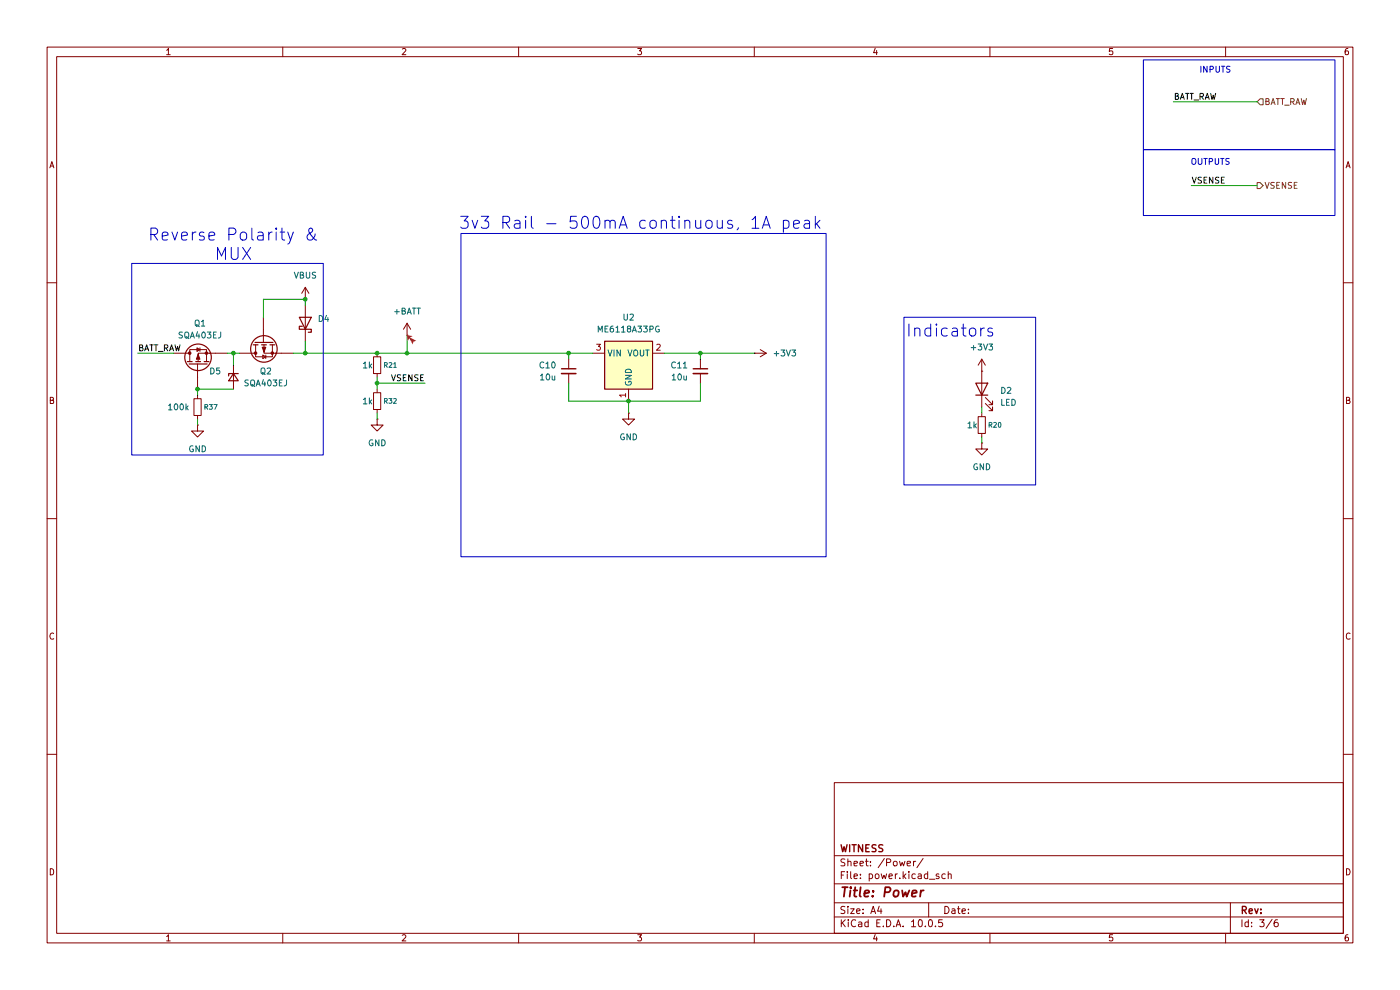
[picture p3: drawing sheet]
(kicad_sch
 (version 20260306)
 (generator "eeschema")
 (generator_version "10.0")
 (paper "A4")
 (title_block
  (title "Power")
  (company "WITNESS"))
 (lib_symbols
  (symbol "Device:C_Small"
   (pin_numbers (hide yes))
   (pin_names
    (offset 0.254) (hide yes)) (exclude_from_sim no) (in_bom yes) (on_board yes)
   (in_pos_files yes)
   (duplicate_pin_numbers_are_jumpers no)
   (property "Reference" "C" (at 0.254 1.778 0) (show_name no) (do_not_autoplace no) (effects (font (size 1.27 1.27)) (justify left)))
   (property "Value" "C_Small" (at 0.254 -2.032 0) (show_name no) (do_not_autoplace no) (effects (font (size 1.27 1.27)) (justify left)))
   (property "Footprint" "" (at 0 0 0) (show_name no) (do_not_autoplace no) (hide yes) (effects (font (size 1.27 1.27))))
   (property "Datasheet" "" (at 0 0 0) (show_name no) (do_not_autoplace no) (hide yes) (effects (font (size 1.27 1.27))))
   (property "Description" "Unpolarized capacitor, small symbol" (at 0 0 0) (show_name no) (do_not_autoplace no) (hide yes) (effects (font (size 1.27 1.27))))
   (symbol "C_Small_0_1"
    (polyline (pts (xy -1.524 0.508) (xy 1.524 0.508)) (stroke (width 0.3048) (type default)) (fill (type none)))
    (polyline (pts (xy -1.524 -0.508) (xy 1.524 -0.508)) (stroke (width 0.3302) (type default)) (fill (type none))))
   (symbol "C_Small_1_1"
    (pin passive line (at 0 2.54 270) (length 2.032) (name "" (effects (font (size 1.27 1.27)))) (number "1" (effects (font (size 1.27 1.27)))))
    (pin passive line (at 0 -2.54 90) (length 2.032) (name "" (effects (font (size 1.27 1.27)))) (number "2" (effects (font (size 1.27 1.27))))))
   (embedded_fonts no))
  (symbol "Device:D_Schottky"
   (pin_numbers (hide yes))
   (pin_names
    (offset 1.016) (hide yes)) (exclude_from_sim no) (in_bom yes) (on_board yes)
   (in_pos_files yes)
   (duplicate_pin_numbers_are_jumpers no)
   (property "Reference" "D" (at 0 2.54 0) (show_name no) (do_not_autoplace no) (effects (font (size 1.27 1.27))))
   (property "Value" "D_Schottky" (at 0 -2.54 0) (show_name no) (do_not_autoplace no) (effects (font (size 1.27 1.27))))
   (property "Footprint" "" (at 0 0 0) (show_name no) (do_not_autoplace no) (hide yes) (effects (font (size 1.27 1.27))))
   (property "Datasheet" "" (at 0 0 0) (show_name no) (do_not_autoplace no) (hide yes) (effects (font (size 1.27 1.27))))
   (property "Description" "Schottky diode" (at 0 0 0) (show_name no) (do_not_autoplace no) (hide yes) (effects (font (size 1.27 1.27))))
   (symbol "D_Schottky_0_1"
    (polyline (pts (xy -1.905 0.635) (xy -1.905 1.27) (xy -1.27 1.27) (xy -1.27 -1.27) (xy -0.635 -1.27) (xy -0.635 -0.635)) (stroke (width 0.254) (type default)) (fill (type none)))
    (polyline (pts (xy 1.27 1.27) (xy 1.27 -1.27) (xy -1.27 0) (xy 1.27 1.27)) (stroke (width 0.254) (type default)) (fill (type none)))
    (polyline (pts (xy 1.27 0) (xy -1.27 0)) (stroke (width 0) (type default)) (fill (type none))))
   (symbol "D_Schottky_1_1"
    (pin passive line (at -3.81 0 0) (length 2.54) (name "K" (effects (font (size 1.27 1.27)))) (number "1" (effects (font (size 1.27 1.27)))))
    (pin passive line (at 3.81 0 180) (length 2.54) (name "A" (effects (font (size 1.27 1.27)))) (number "2" (effects (font (size 1.27 1.27))))))
   (embedded_fonts no))
  (symbol "Device:D_Zener_Small"
   (pin_numbers (hide yes))
   (pin_names
    (offset 0.254) (hide yes)) (exclude_from_sim no) (in_bom yes) (on_board yes)
   (in_pos_files yes)
   (duplicate_pin_numbers_are_jumpers no)
   (property "Reference" "D" (at 0 2.286 0) (show_name no) (do_not_autoplace no) (effects (font (size 1.27 1.27))))
   (property "Value" "D_Zener_Small" (at 0 -2.286 0) (show_name no) (do_not_autoplace no) (effects (font (size 1.27 1.27))))
   (property "Footprint" "" (at 0 0 90) (show_name no) (do_not_autoplace no) (hide yes) (effects (font (size 1.27 1.27))))
   (property "Datasheet" "" (at 0 0 90) (show_name no) (do_not_autoplace no) (hide yes) (effects (font (size 1.27 1.27))))
   (property "Description" "Zener diode, small symbol" (at 0 0 0) (show_name no) (do_not_autoplace no) (hide yes) (effects (font (size 1.27 1.27))))
   (symbol "D_Zener_Small_0_1"
    (polyline (pts (xy -0.254 1.016) (xy -0.762 1.016) (xy -0.762 -1.016)) (stroke (width 0.254) (type default)) (fill (type none)))
    (polyline (pts (xy 0.762 1.016) (xy -0.762 0) (xy 0.762 -1.016) (xy 0.762 1.016)) (stroke (width 0.254) (type default)) (fill (type none)))
    (polyline (pts (xy 0.762 0) (xy -0.762 0)) (stroke (width 0) (type default)) (fill (type none))))
   (symbol "D_Zener_Small_1_1"
    (pin passive line (at -2.54 0 0) (length 1.778) (name "K" (effects (font (size 1.27 1.27)))) (number "1" (effects (font (size 1.27 1.27)))))
    (pin passive line (at 2.54 0 180) (length 1.778) (name "A" (effects (font (size 1.27 1.27)))) (number "2" (effects (font (size 1.27 1.27))))))
   (embedded_fonts no))
  (symbol "Device:LED"
   (pin_numbers (hide yes))
   (pin_names
    (offset 1.016) (hide yes)) (exclude_from_sim no) (in_bom yes) (on_board yes)
   (in_pos_files yes)
   (duplicate_pin_numbers_are_jumpers no)
   (property "Reference" "D" (at 0 2.54 0) (show_name no) (do_not_autoplace no) (effects (font (size 1.27 1.27))))
   (property "Value" "LED" (at 0 -2.54 0) (show_name no) (do_not_autoplace no) (effects (font (size 1.27 1.27))))
   (property "Footprint" "" (at 0 0 0) (show_name no) (do_not_autoplace no) (hide yes) (effects (font (size 1.27 1.27))))
   (property "Datasheet" "" (at 0 0 0) (show_name no) (do_not_autoplace no) (hide yes) (effects (font (size 1.27 1.27))))
   (property "Description" "Light emitting diode" (at 0 0 0) (show_name no) (do_not_autoplace no) (hide yes) (effects (font (size 1.27 1.27))))
   (property "Sim.Pins" "1=K 2=A" (at 0 0 0) (show_name no) (do_not_autoplace no) (hide yes) (effects (font (size 1.27 1.27))))
   (symbol "LED_0_1"
    (polyline (pts (xy -3.048 -0.762) (xy -4.572 -2.286) (xy -3.81 -2.286) (xy -4.572 -2.286) (xy -4.572 -1.524)) (stroke (width 0) (type default)) (fill (type none)))
    (polyline (pts (xy -1.778 -0.762) (xy -3.302 -2.286) (xy -2.54 -2.286) (xy -3.302 -2.286) (xy -3.302 -1.524)) (stroke (width 0) (type default)) (fill (type none)))
    (polyline (pts (xy -1.27 0) (xy 1.27 0)) (stroke (width 0) (type default)) (fill (type none)))
    (polyline (pts (xy -1.27 -1.27) (xy -1.27 1.27)) (stroke (width 0.254) (type default)) (fill (type none)))
    (polyline (pts (xy 1.27 -1.27) (xy 1.27 1.27) (xy -1.27 0) (xy 1.27 -1.27)) (stroke (width 0.254) (type default)) (fill (type none))))
   (symbol "LED_1_1"
    (pin passive line (at -3.81 0 0) (length 2.54) (name "K" (effects (font (size 1.27 1.27)))) (number "1" (effects (font (size 1.27 1.27)))))
    (pin passive line (at 3.81 0 180) (length 2.54) (name "A" (effects (font (size 1.27 1.27)))) (number "2" (effects (font (size 1.27 1.27))))))
   (embedded_fonts no))
  (symbol "Device:R_Small"
   (pin_numbers (hide yes))
   (pin_names
    (offset 0.254) (hide yes)) (exclude_from_sim no) (in_bom yes) (on_board yes)
   (in_pos_files yes)
   (duplicate_pin_numbers_are_jumpers no)
   (property "Reference" "R" (at 0 0 90) (show_name no) (do_not_autoplace no) (effects (font (size 1.016 1.016))))
   (property "Value" "R_Small" (at 1.778 0 90) (show_name no) (do_not_autoplace no) (effects (font (size 1.27 1.27))))
   (property "Footprint" "" (at 0 0 0) (show_name no) (do_not_autoplace no) (hide yes) (effects (font (size 1.27 1.27))))
   (property "Datasheet" "" (at 0 0 0) (show_name no) (do_not_autoplace no) (hide yes) (effects (font (size 1.27 1.27))))
   (property "Description" "Resistor, small symbol" (at 0 0 0) (show_name no) (do_not_autoplace no) (hide yes) (effects (font (size 1.27 1.27))))
   (symbol "R_Small_0_1"
    (rectangle (start -0.762 1.778) (end 0.762 -1.778) (stroke (width 0.2032) (type default)) (fill (type none))))
   (symbol "R_Small_1_1"
    (pin passive line (at 0 2.54 270) (length 0.762) (name "" (effects (font (size 1.27 1.27)))) (number "1" (effects (font (size 1.27 1.27)))))
    (pin passive line (at 0 -2.54 90) (length 0.762) (name "" (effects (font (size 1.27 1.27)))) (number "2" (effects (font (size 1.27 1.27))))))
   (embedded_fonts no))
  (symbol "Witness:ME6118A33B3G" (exclude_from_sim no) (in_bom yes) (on_board yes)
   (in_pos_files yes)
   (duplicate_pin_numbers_are_jumpers no)
   (property "Reference" "U" (at -4.572 6.35 0) (show_name no) (do_not_autoplace no) (effects (font (size 1.27 1.27))))
   (property "Value" "ME6118A33PG" (at 10.16 8.636 0) (show_name no) (do_not_autoplace no) (effects (font (size 1.27 1.27))))
   (property "Footprint" "Package_TO_SOT_SMD:SOT-89-3" (at -0.508 -13.462 0) (show_name no) (do_not_autoplace no) (hide yes) (effects (font (size 1.27 1.27))))
   (property "Datasheet" "https://www.lcsc.com/datasheet/lcsc_datasheet_2304140030_MICRONE-Nanjing-Micro-One-Elec-ME6211C33R5G_C235316.pdf" (at 0.254 -17.018 0) (show_name no) (do_not_autoplace no) (hide yes) (effects (font (size 1.27 1.27))))
   (property "Description" "500mA low dropout linear regulator, shutdown pin, 6.5V max input voltage, 3.3V fixed positive output, SOT-23-5" (at 1.778 -15.24 0) (show_name no) (do_not_autoplace no) (hide yes) (effects (font (size 1.27 1.27))))
   (symbol "ME6118A33B3G_1_1"
    (rectangle (start -5.08 5.08) (end 5.08 -5.08) (stroke (width 0.254) (type default)) (fill (type background)))
    (pin power_in line (at 0 -7.62 90) (length 2.54) (name "GND" (effects (font (size 1.27 1.27)))) (number "1" (effects (font (size 1.27 1.27)))))
    (pin power_in line (at 7.62 2.54 180) (length 2.54) (name "VOUT" (effects (font (size 1.27 1.27)))) (number "2" (effects (font (size 1.27 1.27)))))
    (pin input line (at -7.62 2.54 0) (length 2.54) (name "VIN" (effects (font (size 1.27 1.27)))) (number "3" (effects (font (size 1.27 1.27))))))
   (embedded_fonts no))
  (symbol "Witness:SQA403EJ"
   (pin_numbers (hide yes))
   (pin_names
    (offset 0) (hide yes)) (exclude_from_sim no) (in_bom yes) (on_board yes)
   (in_pos_files yes)
   (duplicate_pin_numbers_are_jumpers no)
   (property "Reference" "Q" (at 5.08 1.27 0) (show_name no) (do_not_autoplace no) (effects (font (size 1.27 1.27)) (justify left)))
   (property "Value" "SQA403EJ" (at 5.08 -1.27 0) (show_name no) (do_not_autoplace no) (effects (font (size 1.27 1.27)) (justify left)))
   (property "Footprint" "Package_TO_SOT_SMD:Vishay_PowerPAK_SC70-6L_Single" (at 5.08 2.54 0) (show_name no) (do_not_autoplace no) (hide yes) (effects (font (size 1.27 1.27))))
   (property "Datasheet" "https://www.vishay.com/docs/76242/sqa403ej.pdf" (at 0 0 0) (show_name no) (do_not_autoplace no) (hide yes) (effects (font (size 1.27 1.27))))
   (property "Description" "N-MOSFET transistor" (at 16.51 7.62 0) (show_name no) (do_not_autoplace no) (hide yes) (effects (font (size 1.27 1.27))))
   (symbol "SQA403EJ_0_1"
    (polyline (pts (xy 0.254 1.778) (xy 0.254 -2.032)) (stroke (width 0.254) (type default)) (fill (type none)))
    (polyline (pts (xy 0.254 0) (xy -2.54 0)) (stroke (width 0) (type default)) (fill (type none)))
    (polyline (pts (xy 0.762 2.159) (xy 0.762 1.143)) (stroke (width 0.254) (type default)) (fill (type none)))
    (polyline (pts (xy 0.762 1.651) (xy 3.302 1.651) (xy 3.302 -1.905) (xy 0.762 -1.905)) (stroke (width 0) (type default)) (fill (type none)))
    (polyline (pts (xy 0.762 0.381) (xy 0.762 -0.635)) (stroke (width 0.254) (type default)) (fill (type none)))
    (polyline (pts (xy 0.762 -1.397) (xy 0.762 -2.413)) (stroke (width 0.254) (type default)) (fill (type none)))
    (circle (center 1.651 -0.127) (radius 2.794) (stroke (width 0.254) (type default)) (fill (type none)))
    (polyline (pts (xy 2.286 -0.127) (xy 1.27 0.254) (xy 1.27 -0.508) (xy 2.286 -0.127)) (stroke (width 0) (type default)) (fill (type outline)))
    (polyline (pts (xy 2.54 2.413) (xy 2.54 1.651)) (stroke (width 0) (type default)) (fill (type none)))
    (circle (center 2.54 1.651) (radius 0.254) (stroke (width 0) (type default)) (fill (type outline)))
    (circle (center 2.54 -1.905) (radius 0.254) (stroke (width 0) (type default)) (fill (type outline)))
    (polyline (pts (xy 2.54 -2.54) (xy 2.54 -3.81)) (stroke (width 0) (type default)) (fill (type none)))
    (polyline (pts (xy 2.54 -2.667) (xy 2.54 -0.127) (xy 0.762 -0.127)) (stroke (width 0) (type default)) (fill (type none)))
    (polyline (pts (xy 2.921 -0.508) (xy 3.683 -0.508)) (stroke (width 0) (type default)) (fill (type none)))
    (polyline (pts (xy 3.302 -0.508) (xy 2.921 0.127) (xy 3.683 0.127) (xy 3.302 -0.508)) (stroke (width 0) (type default)) (fill (type none))))
   (symbol "SQA403EJ_1_1"
    (pin input line (at 2.54 5.08 270) (length 2.54) (name "D" (effects (font (size 1.27 1.27)))) (number "1" (effects (font (size 1.27 1.27)))))
    (pin input line (at -5.08 0 0) (length 2.54) (name "G" (effects (font (size 1.27 1.27)))) (number "3" (effects (font (size 1.27 1.27)))))
    (pin output line (at 2.54 -6.35 90) (length 2.54) (name "S" (effects (font (size 1.27 1.27)))) (number "4" (effects (font (size 1.27 1.27))))))
   (embedded_fonts no))
  (symbol "power:+3V3"
   (power global)
   (pin_numbers (hide yes))
   (pin_names
    (offset 0) (hide yes)) (exclude_from_sim no) (in_bom yes) (on_board yes)
   (in_pos_files yes)
   (duplicate_pin_numbers_are_jumpers no)
   (property "Reference" "#PWR" (at 0 -3.81 0) (show_name no) (do_not_autoplace no) (hide yes) (effects (font (size 1.27 1.27))))
   (property "Value" "+3V3" (at 0 3.556 0) (show_name no) (do_not_autoplace no) (effects (font (size 1.27 1.27))))
   (property "Footprint" "" (at 0 0 0) (show_name no) (do_not_autoplace no) (hide yes) (effects (font (size 1.27 1.27))))
   (property "Datasheet" "" (at 0 0 0) (show_name no) (do_not_autoplace no) (hide yes) (effects (font (size 1.27 1.27))))
   (property "Description" "Power symbol creates a global label with name \"+3V3\"" (at 0 0 0) (show_name no) (do_not_autoplace no) (hide yes) (effects (font (size 1.27 1.27))))
   (symbol "+3V3_0_1"
    (polyline (pts (xy -0.762 1.27) (xy 0 2.54)) (stroke (width 0) (type default)) (fill (type none)))
    (polyline (pts (xy 0 2.54) (xy 0.762 1.27)) (stroke (width 0) (type default)) (fill (type none)))
    (polyline (pts (xy 0 0) (xy 0 2.54)) (stroke (width 0) (type default)) (fill (type none))))
   (symbol "+3V3_1_1"
    (pin power_in line (at 0 0 90) (length 0) (name "" (effects (font (size 1.27 1.27)))) (number "1" (effects (font (size 1.27 1.27))))))
   (embedded_fonts no))
  (symbol "power:+BATT"
   (power global)
   (pin_numbers (hide yes))
   (pin_names
    (offset 0) (hide yes)) (exclude_from_sim no) (in_bom yes) (on_board yes)
   (in_pos_files yes)
   (duplicate_pin_numbers_are_jumpers no)
   (property "Reference" "#PWR" (at 0 -3.81 0) (show_name no) (do_not_autoplace no) (hide yes) (effects (font (size 1.27 1.27))))
   (property "Value" "+BATT" (at 0 3.556 0) (show_name no) (do_not_autoplace no) (effects (font (size 1.27 1.27))))
   (property "Footprint" "" (at 0 0 0) (show_name no) (do_not_autoplace no) (hide yes) (effects (font (size 1.27 1.27))))
   (property "Datasheet" "" (at 0 0 0) (show_name no) (do_not_autoplace no) (hide yes) (effects (font (size 1.27 1.27))))
   (property "Description" "Power symbol creates a global label with name \"+BATT\"" (at 0 0 0) (show_name no) (do_not_autoplace no) (hide yes) (effects (font (size 1.27 1.27))))
   (symbol "+BATT_0_1"
    (polyline (pts (xy -0.762 1.27) (xy 0 2.54)) (stroke (width 0) (type default)) (fill (type none)))
    (polyline (pts (xy 0 2.54) (xy 0.762 1.27)) (stroke (width 0) (type default)) (fill (type none)))
    (polyline (pts (xy 0 0) (xy 0 2.54)) (stroke (width 0) (type default)) (fill (type none))))
   (symbol "+BATT_1_1"
    (pin power_in line (at 0 0 90) (length 0) (name "" (effects (font (size 1.27 1.27)))) (number "1" (effects (font (size 1.27 1.27))))))
   (embedded_fonts no))
  (symbol "power:GND"
   (power global)
   (pin_numbers (hide yes))
   (pin_names
    (offset 0) (hide yes)) (exclude_from_sim no) (in_bom yes) (on_board yes)
   (in_pos_files yes)
   (duplicate_pin_numbers_are_jumpers no)
   (property "Reference" "#PWR" (at 0 -6.35 0) (show_name no) (do_not_autoplace no) (hide yes) (effects (font (size 1.27 1.27))))
   (property "Value" "GND" (at 0 -3.81 0) (show_name no) (do_not_autoplace no) (effects (font (size 1.27 1.27))))
   (property "Footprint" "" (at 0 0 0) (show_name no) (do_not_autoplace no) (hide yes) (effects (font (size 1.27 1.27))))
   (property "Datasheet" "" (at 0 0 0) (show_name no) (do_not_autoplace no) (hide yes) (effects (font (size 1.27 1.27))))
   (property "Description" "Power symbol creates a global label with name \"GND\" , ground" (at 0 0 0) (show_name no) (do_not_autoplace no) (hide yes) (effects (font (size 1.27 1.27))))
   (symbol "GND_0_1"
    (polyline (pts (xy 0 0) (xy 0 -1.27) (xy 1.27 -1.27) (xy 0 -2.54) (xy -1.27 -1.27) (xy 0 -1.27)) (stroke (width 0) (type default)) (fill (type none))))
   (symbol "GND_1_1"
    (pin power_in line (at 0 0 270) (length 0) (name "" (effects (font (size 1.27 1.27)))) (number "1" (effects (font (size 1.27 1.27))))))
   (embedded_fonts no))
  (symbol "power:VBUS"
   (power global)
   (pin_numbers (hide yes))
   (pin_names
    (offset 0) (hide yes)) (exclude_from_sim no) (in_bom yes) (on_board yes)
   (in_pos_files yes)
   (duplicate_pin_numbers_are_jumpers no)
   (property "Reference" "#PWR" (at 0 -3.81 0) (show_name no) (do_not_autoplace no) (hide yes) (effects (font (size 1.27 1.27))))
   (property "Value" "VBUS" (at 0 3.556 0) (show_name no) (do_not_autoplace no) (effects (font (size 1.27 1.27))))
   (property "Footprint" "" (at 0 0 0) (show_name no) (do_not_autoplace no) (hide yes) (effects (font (size 1.27 1.27))))
   (property "Datasheet" "" (at 0 0 0) (show_name no) (do_not_autoplace no) (hide yes) (effects (font (size 1.27 1.27))))
   (property "Description" "Power symbol creates a global label with name \"VBUS\"" (at 0 0 0) (show_name no) (do_not_autoplace no) (hide yes) (effects (font (size 1.27 1.27))))
   (symbol "VBUS_0_1"
    (polyline (pts (xy -0.762 1.27) (xy 0 2.54)) (stroke (width 0) (type default)) (fill (type none)))
    (polyline (pts (xy 0 2.54) (xy 0.762 1.27)) (stroke (width 0) (type default)) (fill (type none)))
    (polyline (pts (xy 0 0) (xy 0 2.54)) (stroke (width 0) (type default)) (fill (type none))))
   (symbol "VBUS_1_1"
    (pin power_in line (at 0 0 90) (length 0) (name "" (effects (font (size 1.27 1.27)))) (number "1" (effects (font (size 1.27 1.27))))))
   (embedded_fonts no)))
 (rectangle
  (start 191.77 67.31)
  (end 219.71 102.87)
  (stroke (width 0) (type default))
  (fill (type none)))
 (rectangle
  (start 97.79 49.53)
  (end 175.26 118.11)
  (stroke (width 0) (type default))
  (fill (type none)))
 (rectangle
  (start 27.94 55.88)
  (end 68.58 96.52)
  (stroke (width 0) (type default))
  (fill (type none)))
 (rectangle
  (start 242.57 31.75)
  (end 283.21 45.72)
  (stroke (width 0) (type default))
  (fill (type none)))
 (rectangle
  (start 242.57 12.7)
  (end 283.21 31.75)
  (stroke (width 0) (type default))
  (fill (type none)))
 (text "Indicators"
  (exclude_from_sim no)
  (at 201.6745 70.3588 0)
  (effects (font (size 2.54 2.54))))
 (text "OUTPUTS"
  (exclude_from_sim no)
  (at 256.794 34.544 0)
  (effects (font (size 1.27 1.27))))
 (text "INPUTS"
  (exclude_from_sim no)
  (at 257.81 14.986 0)
  (effects (font (size 1.27 1.27))))
 (text "Reverse Polarity &\nMUX"
  (exclude_from_sim no)
  (at 49.53 52.07 0)
  (effects (font (size 2.54 2.54))))
 (text "3v3 Rail - 500mA continuous, 1A peak"
  (exclude_from_sim no)
  (at 135.89 47.498 0)
  (effects (font (size 2.54 2.54))))
 (junction
  (at 120.65 74.93)
  (diameter 0)
  (color 0 0 0 0))
 (junction
  (at 80.01 74.93)
  (diameter 0)
  (color 0 0 0 0))
 (junction
  (at 86.36 74.93)
  (diameter 0)
  (color 0 0 0 0))
 (junction
  (at 49.53 74.93)
  (diameter 0)
  (color 0 0 0 0))
 (junction
  (at 64.77 74.93)
  (diameter 0)
  (color 0 0 0 0))
 (junction
  (at 64.77 63.5)
  (diameter 0)
  (color 0 0 0 0))
 (junction
  (at 41.91 82.55)
  (diameter 0)
  (color 0 0 0 0))
 (junction
  (at 80.01 81.28)
  (diameter 0)
  (color 0 0 0 0))
 (junction
  (at 148.59 74.93)
  (diameter 0)
  (color 0 0 0 0))
 (junction
  (at 133.35 85.09)
  (diameter 0)
  (color 0 0 0 0))
 (wire
  (pts (xy 80.01 80.01) (xy 80.01 81.28))
  (stroke (width 0) (type default)))
 (wire
  (pts (xy 120.65 81.28) (xy 120.65 85.09))
  (stroke (width 0) (type default)))
 (wire
  (pts (xy 80.01 81.28) (xy 80.01 82.55))
  (stroke (width 0) (type default)))
 (wire
  (pts (xy 29.21 74.93) (xy 36.83 74.93))
  (stroke (width 0) (type default)))
 (wire
  (pts (xy 248.92 21.59) (xy 266.7 21.59))
  (stroke (width 0) (type default)))
 (wire
  (pts (xy 64.77 74.93) (xy 80.01 74.93))
  (stroke (width 0) (type default)))
 (wire
  (pts (xy 208.28 92.71) (xy 208.28 93.98))
  (stroke (width 0) (type default)))
 (wire
  (pts (xy 120.65 76.2) (xy 120.65 74.93))
  (stroke (width 0) (type default)))
 (wire
  (pts (xy 48.26 74.93) (xy 49.53 74.93))
  (stroke (width 0) (type default)))
 (wire
  (pts (xy 41.91 82.55) (xy 41.91 83.82))
  (stroke (width 0) (type default)))
 (wire
  (pts (xy 80.01 74.93) (xy 86.36 74.93))
  (stroke (width 0) (type default)))
 (wire
  (pts (xy 148.59 76.2) (xy 148.59 74.93))
  (stroke (width 0) (type default)))
 (wire
  (pts (xy 148.59 81.28) (xy 148.59 85.09))
  (stroke (width 0) (type default)))
 (wire
  (pts (xy 120.65 85.09) (xy 133.35 85.09))
  (stroke (width 0) (type default)))
 (wire
  (pts (xy 86.36 74.93) (xy 120.65 74.93))
  (stroke (width 0) (type default)))
 (wire
  (pts (xy 80.01 81.28) (xy 90.17 81.28))
  (stroke (width 0) (type default)))
 (wire
  (pts (xy 120.65 74.93) (xy 125.73 74.93))
  (stroke (width 0) (type default)))
 (wire
  (pts (xy 64.77 63.5) (xy 64.77 64.77))
  (stroke (width 0) (type default)))
 (wire
  (pts (xy 252.73 39.37) (xy 266.7 39.37))
  (stroke (width 0) (type default)))
 (wire
  (pts (xy 64.77 63.5) (xy 55.88 63.5))
  (stroke (width 0) (type default)))
 (wire
  (pts (xy 80.01 87.63) (xy 80.01 88.9))
  (stroke (width 0) (type default)))
 (wire
  (pts (xy 41.91 88.9) (xy 41.91 90.17))
  (stroke (width 0) (type default)))
 (wire
  (pts (xy 148.59 74.93) (xy 160.02 74.93))
  (stroke (width 0) (type default)))
 (wire
  (pts (xy 133.35 85.09) (xy 133.35 87.63))
  (stroke (width 0) (type default)))
 (wire
  (pts (xy 62.23 74.93) (xy 64.77 74.93))
  (stroke (width 0) (type default)))
 (wire
  (pts (xy 55.88 63.5) (xy 55.88 67.31))
  (stroke (width 0) (type default)))
 (wire
  (pts (xy 86.36 71.12) (xy 86.36 74.93))
  (stroke (width 0) (type default)))
 (wire
  (pts (xy 64.77 72.39) (xy 64.77 74.93))
  (stroke (width 0) (type default)))
 (wire
  (pts (xy 148.59 85.09) (xy 133.35 85.09))
  (stroke (width 0) (type default)))
 (wire
  (pts (xy 148.59 74.93) (xy 140.97 74.93))
  (stroke (width 0) (type default)))
 (wire
  (pts (xy 41.91 82.55) (xy 49.53 82.55))
  (stroke (width 0) (type default)))
 (wire
  (pts (xy 49.53 74.93) (xy 50.8 74.93))
  (stroke (width 0) (type default)))
 (wire
  (pts (xy 49.53 74.93) (xy 49.53 77.47))
  (stroke (width 0) (type default)))
 (wire
  (pts (xy 208.28 86.36) (xy 208.28 87.63))
  (stroke (width 0) (type default)))
 (label "BATT_RAW"
  (at 29.21 74.93 0)
  (effects (font (size 1.27 1.27)) (justify left bottom)))
 (label "VSENSE"
  (at 252.73 39.37 0)
  (effects (font (size 1.27 1.27)) (justify left bottom)))
 (label "VSENSE"
  (at 90.17 81.28 180)
  (effects (font (size 1.27 1.27)) (justify right bottom)))
 (label "BATT_RAW"
  (at 248.92 21.59 0)
  (effects (font (size 1.27 1.27)) (justify left bottom)))
 (hierarchical_label "BATT_RAW"
  (shape input)
  (at 266.7 21.59 0)
  (effects (font (size 1.27 1.27)) (justify left)))
 (hierarchical_label "VSENSE"
  (shape output)
  (at 266.7 39.37 0)
  (effects (font (size 1.27 1.27)) (justify left)))
 (symbol
  (lib_id "power:+BATT")
  (at 86.36 71.12 0)
  (unit 1)
  (body_style 1)
  (exclude_from_sim no)
  (in_bom yes)
  (on_board yes)
  (in_pos_files yes)
  (dnp no)
  (fields_autoplaced yes)
  (property "Reference" "#PWR014" (at 86.36 74.93 0) (hide yes) (show_name no) (do_not_autoplace no) (effects (font (size 1.27 1.27))))
  (property "Value" "+BATT" (at 86.36 66.04 0) (show_name no) (do_not_autoplace no) (effects (font (size 1.27 1.27))))
  (property "Footprint" "" (at 86.36 71.12 0) (hide yes) (show_name no) (do_not_autoplace no) (effects (font (size 1.27 1.27))))
  (property "Datasheet" "" (at 86.36 71.12 0) (hide yes) (show_name no) (do_not_autoplace no) (effects (font (size 1.27 1.27))))
  (property "Description" "Power symbol creates a global label with name \"+BATT\"" (at 86.36 71.12 0) (hide yes) (show_name no) (do_not_autoplace no) (effects (font (size 1.27 1.27))))
  (pin "1"))
 (symbol
  (lib_id "Device:D_Zener_Small")
  (at 49.53 80.01 90)
  (mirror x)
  (unit 1)
  (body_style 1)
  (exclude_from_sim no)
  (in_bom yes)
  (on_board yes)
  (in_pos_files yes)
  (dnp no)
  (property "Reference" "D5" (at 46.99 78.7399 90) (show_name no) (do_not_autoplace no) (effects (font (size 1.27 1.27)) (justify left)))
  (property "Value" "BZX584C10" (at 46.99 81.2799 90) (hide yes) (show_name no) (do_not_autoplace no) (effects (font (size 1.27 1.27)) (justify left)))
  (property "Footprint" "Diode_SMD:D_SOD-523" (at 49.53 80.01 90) (hide yes) (show_name no) (do_not_autoplace no) (effects (font (size 1.27 1.27))))
  (property "Datasheet" "" (at 49.53 80.01 90) (hide yes) (show_name no) (do_not_autoplace no) (effects (font (size 1.27 1.27))))
  (property "Description" "Zener diode, small symbol" (at 49.53 80.01 0) (hide yes) (show_name no) (do_not_autoplace no) (effects (font (size 1.27 1.27))))
  (property "LCSC_Part" "C22395577" (at 49.53 80.01 90) (hide yes) (show_name no) (do_not_autoplace no) (effects (font (size 1.27 1.27))))
  (pin "2")
  (pin "1"))
 (symbol
  (lib_id "Device:C_Small")
  (at 120.65 78.74 0)
  (mirror y)
  (unit 1)
  (body_style 1)
  (exclude_from_sim no)
  (in_bom yes)
  (on_board yes)
  (in_pos_files yes)
  (dnp no)
  (property "Reference" "C10" (at 118.11 77.4762 0) (show_name no) (do_not_autoplace no) (effects (font (size 1.27 1.27)) (justify left)))
  (property "Value" "10u" (at 118.11 80.0162 0) (show_name no) (do_not_autoplace no) (effects (font (size 1.27 1.27)) (justify left)))
  (property "Footprint" "Capacitor_SMD:C_0805_2012Metric" (at 120.65 78.74 0) (hide yes) (show_name no) (do_not_autoplace no) (effects (font (size 1.27 1.27))))
  (property "Datasheet" "" (at 120.65 78.74 0) (hide yes) (show_name no) (do_not_autoplace no) (effects (font (size 1.27 1.27))))
  (property "Description" "Unpolarized capacitor, small symbol" (at 120.65 78.74 0) (hide yes) (show_name no) (do_not_autoplace no) (effects (font (size 1.27 1.27))))
  (property "LCSC_Part" "C440198" (at 120.65 78.74 0) (hide yes) (show_name no) (do_not_autoplace no) (effects (font (size 1.27 1.27))))
  (pin "2")
  (pin "1"))
 (symbol
  (lib_id "Device:R_Small")
  (at 80.01 85.09 180)
  (unit 1)
  (body_style 1)
  (exclude_from_sim no)
  (in_bom yes)
  (on_board yes)
  (in_pos_files yes)
  (dnp no)
  (property "Reference" "R32" (at 82.804 85.09 0) (show_name no) (do_not_autoplace no) (effects (font (size 1.016 1.016))))
  (property "Value" "1k" (at 77.978 85.09 0) (show_name no) (do_not_autoplace no) (effects (font (size 1.27 1.27))))
  (property "Footprint" "Resistor_SMD:R_0402_1005Metric" (at 80.01 85.09 0) (hide yes) (show_name no) (do_not_autoplace no) (effects (font (size 1.27 1.27))))
  (property "Datasheet" "" (at 80.01 85.09 0) (hide yes) (show_name no) (do_not_autoplace no) (effects (font (size 1.27 1.27))))
  (property "Description" "Resistor, small symbol" (at 80.01 85.09 0) (hide yes) (show_name no) (do_not_autoplace no) (effects (font (size 1.27 1.27))))
  (property "LCSC_Part" "C11702" (at 80.01 85.09 0) (hide yes) (show_name no) (do_not_autoplace no) (effects (font (size 1.27 1.27))))
  (pin "2")
  (pin "1"))
 (symbol
  (lib_id "Witness:SQA403EJ")
  (at 55.88 72.39 90)
  (mirror x)
  (unit 1)
  (body_style 1)
  (exclude_from_sim no)
  (in_bom yes)
  (on_board yes)
  (in_pos_files yes)
  (dnp no)
  (property "Reference" "Q2" (at 56.388 78.74 90) (show_name no) (do_not_autoplace no) (effects (font (size 1.27 1.27))))
  (property "Value" "SQA403EJ" (at 56.388 81.28 90) (show_name no) (do_not_autoplace no) (effects (font (size 1.27 1.27))))
  (property "Footprint" "Package_TO_SOT_SMD:Vishay_PowerPAK_SC70-6L_Single" (at 53.34 77.47 0) (hide yes) (show_name no) (do_not_autoplace no) (effects (font (size 1.27 1.27))))
  (property "Datasheet" "https://www.vishay.com/docs/76242/sqa403ej.pdf" (at 55.88 72.39 0) (hide yes) (show_name no) (do_not_autoplace no) (effects (font (size 1.27 1.27))))
  (property "Description" "N-MOSFET transistor" (at 48.26 88.9 0) (hide yes) (show_name no) (do_not_autoplace no) (effects (font (size 1.27 1.27))))
  (property "LCSC_Part" "C7083947" (at 55.88 72.39 90) (hide yes) (show_name no) (do_not_autoplace no) (effects (font (size 1.27 1.27))))
  (pin "3")
  (pin "4")
  (pin "1"))
 (symbol
  (lib_id "Device:D_Schottky")
  (at 64.77 68.58 270)
  (mirror x)
  (unit 1)
  (body_style 1)
  (exclude_from_sim no)
  (in_bom yes)
  (on_board yes)
  (in_pos_files yes)
  (dnp no)
  (property "Reference" "D4" (at 67.31 67.6274 90) (show_name no) (do_not_autoplace no) (effects (font (size 1.27 1.27)) (justify left)))
  (property "Value" "PMEG2020EH,115" (at 67.31 70.1674 90) (hide yes) (show_name no) (do_not_autoplace no) (effects (font (size 1.27 1.27)) (justify left)))
  (property "Footprint" "Diode_SMD:D_SOD-123F" (at 64.77 68.58 0) (hide yes) (show_name no) (do_not_autoplace no) (effects (font (size 1.27 1.27))))
  (property "Datasheet" "" (at 64.77 68.58 0) (hide yes) (show_name no) (do_not_autoplace no) (effects (font (size 1.27 1.27))))
  (property "Description" "Schottky diode" (at 64.77 68.58 0) (hide yes) (show_name no) (do_not_autoplace no) (effects (font (size 1.27 1.27))))
  (property "LCSC_Part" "C456104" (at 64.77 68.58 90) (hide yes) (show_name no) (do_not_autoplace no) (effects (font (size 1.27 1.27))))
  (pin "1")
  (pin "2"))
 (symbol
  (lib_id "Device:R_Small")
  (at 208.28 90.17 180)
  (unit 1)
  (body_style 1)
  (exclude_from_sim no)
  (in_bom yes)
  (on_board yes)
  (in_pos_files yes)
  (dnp no)
  (property "Reference" "R20" (at 211.074 90.17 0) (show_name no) (do_not_autoplace no) (effects (font (size 1.016 1.016))))
  (property "Value" "1k" (at 206.248 90.17 0) (show_name no) (do_not_autoplace no) (effects (font (size 1.27 1.27))))
  (property "Footprint" "Resistor_SMD:R_0402_1005Metric" (at 208.28 90.17 0) (hide yes) (show_name no) (do_not_autoplace no) (effects (font (size 1.27 1.27))))
  (property "Datasheet" "" (at 208.28 90.17 0) (hide yes) (show_name no) (do_not_autoplace no) (effects (font (size 1.27 1.27))))
  (property "Description" "Resistor, small symbol" (at 208.28 90.17 0) (hide yes) (show_name no) (do_not_autoplace no) (effects (font (size 1.27 1.27))))
  (property "LCSC_Part" "C11702" (at 208.28 90.17 0) (hide yes) (show_name no) (do_not_autoplace no) (effects (font (size 1.27 1.27))))
  (pin "2")
  (pin "1"))
 (symbol
  (lib_id "Device:R_Small")
  (at 41.91 86.36 180)
  (unit 1)
  (body_style 1)
  (exclude_from_sim no)
  (in_bom yes)
  (on_board yes)
  (in_pos_files yes)
  (dnp no)
  (property "Reference" "R37" (at 44.704 86.36 0) (show_name no) (do_not_autoplace no) (effects (font (size 1.016 1.016))))
  (property "Value" "100k" (at 37.846 86.36 0) (show_name no) (do_not_autoplace no) (effects (font (size 1.27 1.27))))
  (property "Footprint" "Resistor_SMD:R_0402_1005Metric" (at 41.91 86.36 0) (hide yes) (show_name no) (do_not_autoplace no) (effects (font (size 1.27 1.27))))
  (property "Datasheet" "" (at 41.91 86.36 0) (hide yes) (show_name no) (do_not_autoplace no) (effects (font (size 1.27 1.27))))
  (property "Description" "Resistor, small symbol" (at 41.91 86.36 0) (hide yes) (show_name no) (do_not_autoplace no) (effects (font (size 1.27 1.27))))
  (property "LCSC_Part" "" (at 41.91 86.36 0) (hide yes) (show_name no) (do_not_autoplace no) (effects (font (size 1.27 1.27))))
  (pin "2")
  (pin "1"))
 (symbol
  (lib_id "Device:C_Small")
  (at 148.59 78.74 0)
  (mirror y)
  (unit 1)
  (body_style 1)
  (exclude_from_sim no)
  (in_bom yes)
  (on_board yes)
  (in_pos_files yes)
  (dnp no)
  (property "Reference" "C11" (at 146.05 77.4762 0) (show_name no) (do_not_autoplace no) (effects (font (size 1.27 1.27)) (justify left)))
  (property "Value" "10u" (at 146.05 80.0162 0) (show_name no) (do_not_autoplace no) (effects (font (size 1.27 1.27)) (justify left)))
  (property "Footprint" "Capacitor_SMD:C_0805_2012Metric" (at 148.59 78.74 0) (hide yes) (show_name no) (do_not_autoplace no) (effects (font (size 1.27 1.27))))
  (property "Datasheet" "" (at 148.59 78.74 0) (hide yes) (show_name no) (do_not_autoplace no) (effects (font (size 1.27 1.27))))
  (property "Description" "Unpolarized capacitor, small symbol" (at 148.59 78.74 0) (hide yes) (show_name no) (do_not_autoplace no) (effects (font (size 1.27 1.27))))
  (property "LCSC_Part" "C440198" (at 148.59 78.74 0) (hide yes) (show_name no) (do_not_autoplace no) (effects (font (size 1.27 1.27))))
  (pin "2")
  (pin "1"))
 (symbol
  (lib_id "power:GND")
  (at 41.91 90.17 0)
  (unit 1)
  (body_style 1)
  (exclude_from_sim no)
  (in_bom yes)
  (on_board yes)
  (in_pos_files yes)
  (dnp no)
  (fields_autoplaced yes)
  (property "Reference" "#PWR016" (at 41.91 96.52 0) (hide yes) (show_name no) (do_not_autoplace no) (effects (font (size 1.27 1.27))))
  (property "Value" "GND" (at 41.91 95.25 0) (show_name no) (do_not_autoplace no) (effects (font (size 1.27 1.27))))
  (property "Footprint" "" (at 41.91 90.17 0) (hide yes) (show_name no) (do_not_autoplace no) (effects (font (size 1.27 1.27))))
  (property "Datasheet" "" (at 41.91 90.17 0) (hide yes) (show_name no) (do_not_autoplace no) (effects (font (size 1.27 1.27))))
  (property "Description" "Power symbol creates a global label with name \"GND\" , ground" (at 41.91 90.17 0) (hide yes) (show_name no) (do_not_autoplace no) (effects (font (size 1.27 1.27))))
  (pin "1"))
 (symbol
  (lib_id "power:+3V3")
  (at 160.02 74.93 270)
  (unit 1)
  (body_style 1)
  (exclude_from_sim no)
  (in_bom yes)
  (on_board yes)
  (in_pos_files yes)
  (dnp no)
  (fields_autoplaced yes)
  (property "Reference" "#PWR06" (at 156.21 74.93 0) (hide yes) (show_name no) (do_not_autoplace no) (effects (font (size 1.27 1.27))))
  (property "Value" "+3V3" (at 163.83 74.9299 90) (show_name no) (do_not_autoplace no) (effects (font (size 1.27 1.27)) (justify left)))
  (property "Footprint" "" (at 160.02 74.93 0) (hide yes) (show_name no) (do_not_autoplace no) (effects (font (size 1.27 1.27))))
  (property "Datasheet" "" (at 160.02 74.93 0) (hide yes) (show_name no) (do_not_autoplace no) (effects (font (size 1.27 1.27))))
  (property "Description" "Power symbol creates a global label with name \"+3V3\"" (at 160.02 74.93 0) (hide yes) (show_name no) (do_not_autoplace no) (effects (font (size 1.27 1.27))))
  (pin "1"))
 (symbol
  (lib_id "Witness:SQA403EJ")
  (at 41.91 77.47 90)
  (unit 1)
  (body_style 1)
  (exclude_from_sim no)
  (in_bom yes)
  (on_board yes)
  (in_pos_files yes)
  (dnp no)
  (fields_autoplaced yes)
  (property "Reference" "Q1" (at 42.418 68.58 90) (show_name no) (do_not_autoplace no) (effects (font (size 1.27 1.27))))
  (property "Value" "SQA403EJ" (at 42.418 71.12 90) (show_name no) (do_not_autoplace no) (effects (font (size 1.27 1.27))))
  (property "Footprint" "Package_TO_SOT_SMD:Vishay_PowerPAK_SC70-6L_Single" (at 39.37 72.39 0) (hide yes) (show_name no) (do_not_autoplace no) (effects (font (size 1.27 1.27))))
  (property "Datasheet" "https://www.vishay.com/docs/76242/sqa403ej.pdf" (at 41.91 77.47 0) (hide yes) (show_name no) (do_not_autoplace no) (effects (font (size 1.27 1.27))))
  (property "Description" "N-MOSFET transistor" (at 34.29 60.96 0) (hide yes) (show_name no) (do_not_autoplace no) (effects (font (size 1.27 1.27))))
  (property "LCSC_Part" "C7083947" (at 41.91 77.47 90) (hide yes) (show_name no) (do_not_autoplace no) (effects (font (size 1.27 1.27))))
  (pin "3")
  (pin "4")
  (pin "1"))
 (symbol
  (lib_id "power:GND")
  (at 80.01 88.9 0)
  (unit 1)
  (body_style 1)
  (exclude_from_sim no)
  (in_bom yes)
  (on_board yes)
  (in_pos_files yes)
  (dnp no)
  (fields_autoplaced yes)
  (property "Reference" "#PWR013" (at 80.01 95.25 0) (hide yes) (show_name no) (do_not_autoplace no) (effects (font (size 1.27 1.27))))
  (property "Value" "GND" (at 80.01 93.98 0) (show_name no) (do_not_autoplace no) (effects (font (size 1.27 1.27))))
  (property "Footprint" "" (at 80.01 88.9 0) (hide yes) (show_name no) (do_not_autoplace no) (effects (font (size 1.27 1.27))))
  (property "Datasheet" "" (at 80.01 88.9 0) (hide yes) (show_name no) (do_not_autoplace no) (effects (font (size 1.27 1.27))))
  (property "Description" "Power symbol creates a global label with name \"GND\" , ground" (at 80.01 88.9 0) (hide yes) (show_name no) (do_not_autoplace no) (effects (font (size 1.27 1.27))))
  (pin "1"))
 (symbol
  (lib_id "power:VBUS")
  (at 64.77 63.5 0)
  (unit 1)
  (body_style 1)
  (exclude_from_sim no)
  (in_bom yes)
  (on_board yes)
  (in_pos_files yes)
  (dnp no)
  (fields_autoplaced yes)
  (property "Reference" "#PWR012" (at 64.77 67.31 0) (hide yes) (show_name no) (do_not_autoplace no) (effects (font (size 1.27 1.27))))
  (property "Value" "VBUS" (at 64.77 58.42 0) (show_name no) (do_not_autoplace no) (effects (font (size 1.27 1.27))))
  (property "Footprint" "" (at 64.77 63.5 0) (hide yes) (show_name no) (do_not_autoplace no) (effects (font (size 1.27 1.27))))
  (property "Datasheet" "" (at 64.77 63.5 0) (hide yes) (show_name no) (do_not_autoplace no) (effects (font (size 1.27 1.27))))
  (property "Description" "Power symbol creates a global label with name \"VBUS\"" (at 64.77 63.5 0) (hide yes) (show_name no) (do_not_autoplace no) (effects (font (size 1.27 1.27))))
  (pin "1"))
 (symbol
  (lib_id "power:+3V3")
  (at 208.28 78.74 0)
  (unit 1)
  (body_style 1)
  (exclude_from_sim no)
  (in_bom yes)
  (on_board yes)
  (in_pos_files yes)
  (dnp no)
  (fields_autoplaced yes)
  (property "Reference" "#PWR037" (at 208.28 82.55 0) (hide yes) (show_name no) (do_not_autoplace no) (effects (font (size 1.27 1.27))))
  (property "Value" "+3V3" (at 208.28 73.66 0) (show_name no) (do_not_autoplace no) (effects (font (size 1.27 1.27))))
  (property "Footprint" "" (at 208.28 78.74 0) (hide yes) (show_name no) (do_not_autoplace no) (effects (font (size 1.27 1.27))))
  (property "Datasheet" "" (at 208.28 78.74 0) (hide yes) (show_name no) (do_not_autoplace no) (effects (font (size 1.27 1.27))))
  (property "Description" "Power symbol creates a global label with name \"+3V3\"" (at 208.28 78.74 0) (hide yes) (show_name no) (do_not_autoplace no) (effects (font (size 1.27 1.27))))
  (pin "1"))
 (symbol
  (lib_id "Witness:ME6118A33B3G")
  (at 133.35 77.47 0)
  (unit 1)
  (body_style 1)
  (exclude_from_sim no)
  (in_bom yes)
  (on_board yes)
  (in_pos_files yes)
  (dnp no)
  (fields_autoplaced yes)
  (property "Reference" "U2" (at 133.35 67.31 0) (show_name no) (do_not_autoplace no) (effects (font (size 1.27 1.27))))
  (property "Value" "ME6118A33PG" (at 133.35 69.85 0) (show_name no) (do_not_autoplace no) (effects (font (size 1.27 1.27))))
  (property "Footprint" "Package_TO_SOT_SMD:SOT-89-3" (at 132.842 90.932 0) (hide yes) (show_name no) (do_not_autoplace no) (effects (font (size 1.27 1.27))))
  (property "Datasheet" "https://www.lcsc.com/datasheet/lcsc_datasheet_2304140030_MICRONE-Nanjing-Micro-One-Elec-ME6211C33R5G_C235316.pdf" (at 133.604 94.488 0) (hide yes) (show_name no) (do_not_autoplace no) (effects (font (size 1.27 1.27))))
  (property "Description" "500mA low dropout linear regulator, shutdown pin, 6.5V max input voltage, 3.3V fixed positive output, SOT-23-5" (at 135.128 92.71 0) (hide yes) (show_name no) (do_not_autoplace no) (effects (font (size 1.27 1.27))))
  (property "LCSC_Part" "C236721" (at 133.35 77.47 0) (hide yes) (show_name no) (do_not_autoplace no) (effects (font (size 1.27 1.27))))
  (pin "3")
  (pin "1")
  (pin "2"))
 (symbol
  (lib_id "power:GND")
  (at 208.28 93.98 0)
  (unit 1)
  (body_style 1)
  (exclude_from_sim no)
  (in_bom yes)
  (on_board yes)
  (in_pos_files yes)
  (dnp no)
  (fields_autoplaced yes)
  (property "Reference" "#PWR038" (at 208.28 100.33 0) (hide yes) (show_name no) (do_not_autoplace no) (effects (font (size 1.27 1.27))))
  (property "Value" "GND" (at 208.28 99.06 0) (show_name no) (do_not_autoplace no) (effects (font (size 1.27 1.27))))
  (property "Footprint" "" (at 208.28 93.98 0) (hide yes) (show_name no) (do_not_autoplace no) (effects (font (size 1.27 1.27))))
  (property "Datasheet" "" (at 208.28 93.98 0) (hide yes) (show_name no) (do_not_autoplace no) (effects (font (size 1.27 1.27))))
  (property "Description" "Power symbol creates a global label with name \"GND\" , ground" (at 208.28 93.98 0) (hide yes) (show_name no) (do_not_autoplace no) (effects (font (size 1.27 1.27))))
  (pin "1"))
 (symbol
  (lib_id "power:GND")
  (at 133.35 87.63 0)
  (unit 1)
  (body_style 1)
  (exclude_from_sim no)
  (in_bom yes)
  (on_board yes)
  (in_pos_files yes)
  (dnp no)
  (fields_autoplaced yes)
  (property "Reference" "#PWR05" (at 133.35 93.98 0) (hide yes) (show_name no) (do_not_autoplace no) (effects (font (size 1.27 1.27))))
  (property "Value" "GND" (at 133.35 92.71 0) (show_name no) (do_not_autoplace no) (effects (font (size 1.27 1.27))))
  (property "Footprint" "" (at 133.35 87.63 0) (hide yes) (show_name no) (do_not_autoplace no) (effects (font (size 1.27 1.27))))
  (property "Datasheet" "" (at 133.35 87.63 0) (hide yes) (show_name no) (do_not_autoplace no) (effects (font (size 1.27 1.27))))
  (property "Description" "Power symbol creates a global label with name \"GND\" , ground" (at 133.35 87.63 0) (hide yes) (show_name no) (do_not_autoplace no) (effects (font (size 1.27 1.27))))
  (pin "1"))
 (symbol
  (lib_id "Device:LED")
  (at 208.28 82.55 90)
  (unit 1)
  (body_style 1)
  (exclude_from_sim no)
  (in_bom yes)
  (on_board yes)
  (in_pos_files yes)
  (dnp no)
  (fields_autoplaced yes)
  (property "Reference" "D2" (at 212.09 82.8674 90) (show_name no) (do_not_autoplace no) (effects (font (size 1.27 1.27)) (justify right)))
  (property "Value" "LED" (at 212.09 85.4074 90) (show_name no) (do_not_autoplace no) (effects (font (size 1.27 1.27)) (justify right)))
  (property "Footprint" "LED_SMD:LED_0603_1608Metric" (at 208.28 82.55 0) (hide yes) (show_name no) (do_not_autoplace no) (effects (font (size 1.27 1.27))))
  (property "Datasheet" "" (at 208.28 82.55 0) (hide yes) (show_name no) (do_not_autoplace no) (effects (font (size 1.27 1.27))))
  (property "Description" "Light emitting diode" (at 208.28 82.55 0) (hide yes) (show_name no) (do_not_autoplace no) (effects (font (size 1.27 1.27))))
  (property "Sim.Pins" "1=K 2=A" (at 208.28 82.55 0) (hide yes) (show_name no) (do_not_autoplace no) (effects (font (size 1.27 1.27))))
  (pin "1")
  (pin "2"))
 (symbol
  (lib_id "Device:R_Small")
  (at 80.01 77.47 180)
  (unit 1)
  (body_style 1)
  (exclude_from_sim no)
  (in_bom yes)
  (on_board yes)
  (in_pos_files yes)
  (dnp no)
  (property "Reference" "R21" (at 82.804 77.47 0) (show_name no) (do_not_autoplace no) (effects (font (size 1.016 1.016))))
  (property "Value" "1k" (at 77.978 77.47 0) (show_name no) (do_not_autoplace no) (effects (font (size 1.27 1.27))))
  (property "Footprint" "Resistor_SMD:R_0402_1005Metric" (at 80.01 77.47 0) (hide yes) (show_name no) (do_not_autoplace no) (effects (font (size 1.27 1.27))))
  (property "Datasheet" "" (at 80.01 77.47 0) (hide yes) (show_name no) (do_not_autoplace no) (effects (font (size 1.27 1.27))))
  (property "Description" "Resistor, small symbol" (at 80.01 77.47 0) (hide yes) (show_name no) (do_not_autoplace no) (effects (font (size 1.27 1.27))))
  (property "LCSC_Part" "C11702" (at 80.01 77.47 0) (hide yes) (show_name no) (do_not_autoplace no) (effects (font (size 1.27 1.27))))
  (pin "2")
  (pin "1")))
